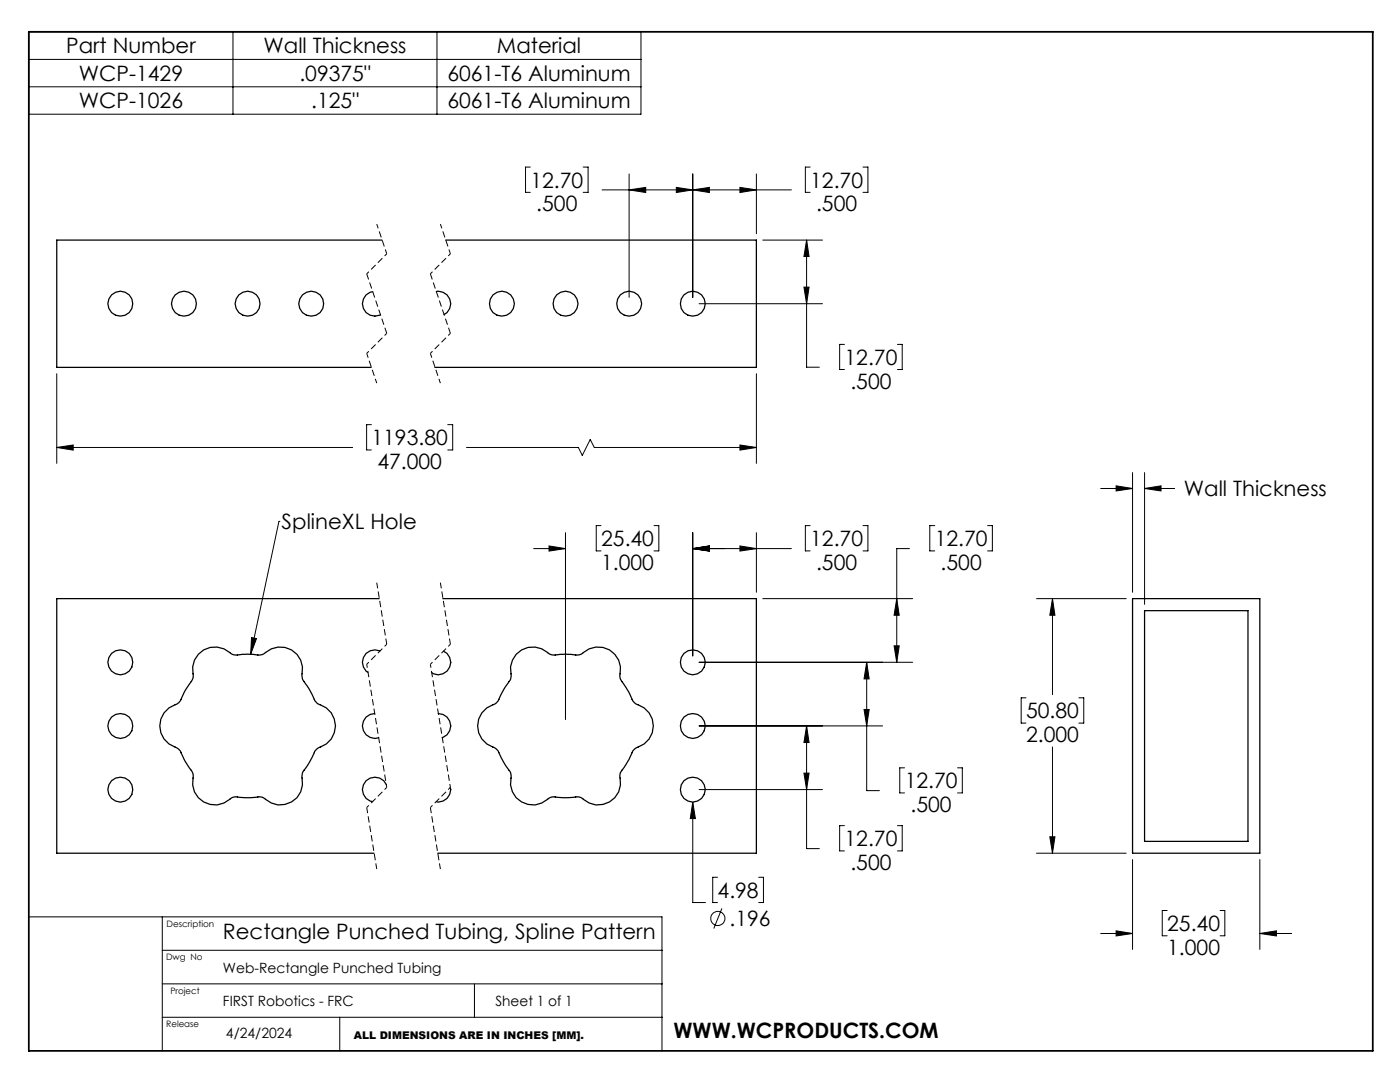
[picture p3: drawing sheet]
<svg xmlns="http://www.w3.org/2000/svg" width="279mm" height="216mm" viewBox="0 0 279 216" stroke-linecap="round" stroke-linejoin="round" font-family="sans-serif">
<g fill="none" stroke="#000" stroke-width=".25">
<path d="M74.4 58.2a2.45 2.45 0 0 0-1.9 3.2 2.45 2.45 0 0 0 3.4 1.4M76.2 47.9h-64.9v25.4h62.8M87.1 58.2a2.45 2.45 0 0 1 2.7 1.6 2.45 2.45 0 0 1-1.2 3M88.9 47.9h62.1v25.4h-64.2M75.7 119.5h-64.4v50.8h63.3M88.4 119.5h62.6v50.8h-63.7M226 119.5h25.4v50.8h-25.4zM39.6 130.6a4.8 4.8 0 0 1 6.8 0l1 .1a13.2 13.2 0 0 1 4.3 0l.8-.1a4.8 4.8 0 0 1 6.8 0 4.9 4.9 0 0 1 1 4.3 2.92 2.92 0 0 0 1 1.9l1 1.8a2.63 2.63 0 0 0 1.6 2 4.5 4.5 0 0 1 3 4.5 4.5 4.5 0 0 1-3.4 4.2 2.7 2.7 0 0 0-1.2 1.8l-1 1.8a2.53 2.53 0 0 0-1 2.4 4.5 4.5 0 0 1-2.3 4.8 4.5 4.5 0 0 1-5.3-.9 2.89 2.89 0 0 0-2.3-.1h-2.5a1.99 1.99 0 0 0-2 .4 4.5 4.5 0 0 1-5.4 .4 4.5 4.5 0 0 1-1.9-5 2.87 2.87 0 0 0-1-2l-1.1-1.8a2.63 2.63 0 0 0-1.5-2 4.5 4.5 0 0 1-3.1-4.5 4.5 4.5 0 0 1 3.4-4.1 2.96 2.96 0 0 0 1.2-1.9l1.1-1.8a2.69 2.69 0 0 0 .9-2.4v-1.3l.3-1.4zM75.8 129.9a2.47 2.47 0 0 0-3.1 1 2.47 2.47 0 0 0 .7 3.3M88.5 129.9a2.45 2.45 0 0 1 1.1 3.4 2.45 2.45 0 0 1-3.5 .9M103 130.6a4.6 4.6 0 0 1 6.6-.1 2.82 2.82 0 0 0 2.2 .1h2.1a2.48 2.48 0 0 0 2.5-.4 4.5 4.5 0 0 1 5.4-.4 4.5 4.5 0 0 1 1.9 5.1 3.4 3.4 0 0 0 1 1.9l1 1.8a2.63 2.63 0 0 0 1.6 2 4.5 4.5 0 0 1 3.1 4.5 4.5 4.5 0 0 1-3.5 4.2 2.7 2.7 0 0 0-1.2 1.8l-1 1.8a2.83 2.83 0 0 0-1 2.1 4.5 4.5 0 0 1-2.2 5.1 4.5 4.5 0 0 1-5.4-.9l-.8-.2-3.5 .1a2.82 2.82 0 0 0-2.2 .1 4.5 4.5 0 0 1-5.5 .8 4.5 4.5 0 0 1-2.1-5.1 2.76 2.76 0 0 0-1-2l-1-1.8a2.63 2.63 0 0 0-1.6-2 4.5 4.5 0 0 1-3.1-4.5 4.5 4.5 0 0 1 3.5-4.1 2.96 2.96 0 0 0 1.2-1.9l.7-1.3a4.2 4.2 0 0 0 1.3-2.4v-.2a4.5 4.5 0 0 1 1-4.1zM228.4 121.8h20.7v46.1h-20.7z"/>
<path d="M74.8 142.4a2.48 2.48 0 0 0-2.4 2.9 2.48 2.48 0 0 0 3.2 1.9M77.1 156.5a2.47 2.47 0 0 0-4.2-.5 2.47 2.47 0 0 0 1.5 3.9M87.5 142.4a2.46 2.46 0 0 1 2.4 2 2.46 2.46 0 0 1-1.6 2.8M89.9 157.2a2.35 2.35 0 0 1-2.8 2.7"/>
<circle cx="24" cy="60.6" r="2.48"/>
<circle cx="36.7" cy="60.6" r="2.48"/>
<circle cx="49.4" cy="60.6" r="2.48"/>
<circle cx="62.1" cy="60.6" r="2.48"/>
<circle cx="100.2" cy="60.6" r="2.49"/>
<circle cx="112.9" cy="60.6" r="2.49"/>
<circle cx="125.6" cy="60.6" r="2.49"/>
<circle cx="138.3" cy="60.6" r="2.49"/>
<circle cx="24" cy="132.2" r="2.48"/>
<circle cx="138.3" cy="132.2" r="2.48"/>
<circle cx="24" cy="144.9" r="2.48"/>
<circle cx="24" cy="157.6" r="2.48"/>
<circle cx="138.3" cy="157.6" r="2.48"/>
<circle cx="138.3" cy="144.9" r="2.48"/>
</g>
<g fill="none" stroke="#000" stroke-width=".2">
<path d="M5.8 6.3h122.1v16.5h-122.1zM5.8 11.9h122.1M5.8 17.3h122.1M46.5 6.3v16.5M87.2 6.3v16.5M105.8 33.3h-.9v5.1h.9M116.4 33.3h1v5.1h-1M120.2 37.9h37.7M125.6 34.7v24.6M125.6 37.9l3.3-.5v1zM135 37.4l3.3 .5-3.3 .5zM138.3 34.7v24.6"/>
<path d="M138.3 37.9l3.3-.5v1zM147.7 37.4l3.3 .5-3.3 .5zM151 34.7v11.9M161.7 33.3h-1v5.1h1M172.2 33.3h1v5.1h-1M152.2 47.9h11.9M160.4 57.3h1.1l-.5 3.3zM161 47.9v25.4h2.5M161 47.9l.5 3.3h-1.1zM11.3 74.6v17.9M139.5 60.6h24.6M151 74.6v17.9"/>
<path d="M168.5 68.7h-.9v5h.9M179.1 68.7h1v5h-1M11.3 89.3h59.1M11.3 89.3l3.3-.5v1zM74.1 84.7h-.9v5.1h.9M89.4 84.7h.9v5.1h-.9M93.1 89.3h22.3l.8 1.6 1.6-3.2 .8 1.6h32.4M147.7 88.8l3.3 .5-3.3 .5zM219.7 97.5h6.3M222.7 96.9l3.3 .6-3.3 .5zM226 94.3v23.9M228.4 94.3v26.3"/>
<path d="M228.4 97.5h6M228.4 97.5l3.3-.6v1.1zM55.7 104h.1M55.7 104l-5.7 26.6M106.5 109.5h6.4M109.6 108.9l3.3 .6-3.3 .5zM112.9 106.3v37.3M119.9 104.9h-.9v5h.9M130.5 104.9h1v5h-1M138.3 106.3v24.6M138.3 109.5h19.6M138.3 109.5l3.3-.6v1.1z"/>
<path d="M147.7 108.9l3.3 .6-3.3 .5zM151 106.3v11.9M152.2 119.5h29.9M161.7 104.9h-1v5h1M172.2 104.9h1v5h-1M179 119.5l.5 3.3h-1.1zM181.5 109.5h-2.5v22.7M186.5 104.9h-.9v5h.9M197.1 104.9h.9v5h-.9M206.9 119.5h17.9M210 119.5l.5 3.3h-1zM210 119.5v19.1"/>
<path d="M50.2 127.2l1 .2-1.2 3.2zM139.5 132.2h42.6M173 132.2v25.6h2.5M173 132.2l.5 3.3h-1.1zM178.4 128.9h1.1l-.5 3.3zM204.8 139.2h-1v5.1h1M215.3 139.2h1v5.1h-1M139.5 144.9h36.6M139.5 157.6h24.6M160.4 154.3h1.1l-.5 3.3zM161 144.9v24.4h2.5M161 144.9l.5 3.3h-1.1z"/>
<path d="M172.4 141.6h1.1l-.5 3.3zM180.5 153.2h-.9v5h.9M191.1 153.2h1v5h-1M210 149v21.3M138.3 160.1v20h2.5M138.3 160.1l.5 3.2h-1zM143.2 175h-1v5.1h1M151.4 175h1v5.1h-1M168.5 164.7h-.9v5.1h.9M179.1 164.7h1v5.1h-1M206.9 170.3h17.9M209.5 167h1l-.5 3.3z"/>
<path d="M226 171.5v17.9M251.4 171.5v17.9M5.8 183h126.3v26.7M32.4 196.3h99.7M32.4 189.6h99.7M32.4 183v26.7M94.7 196.3v6.7M144.1 181.3l-1.6 4M219.7 186.3h6.3M222.7 185.7l3.3 .6-3.3 .5zM232.9 181.7h-.9v5h.9M243.5 181.7h.9v5h-.9"/>
<path d="M251.4 186.3l3.3-.6v1.1zM251.4 186.3h6.4M32.4 203h99.7M67.8 203v6.7"/>
<circle cx="143.3" cy="183.3" r="1.41"/>
</g>
<path d="M73.2 54.6l4 11.9M85.9 54.6l4 11.9M75.2 116.3l2 12.3M87.9 116.3l2 12.3M73.2 161.1l2 12.3M85.9 161.1l2 12.3" fill="none" stroke="#000" stroke-width=".2" stroke-dasharray="1.3 .6" stroke-dashoffset=".1" stroke-linecap="butt"/>
<path d="M77.2 50.6l-4 4M89.9 50.6l-4 4M77.2 66.5l-4 4M89.9 66.5l-4 4M77.2 128.6l-4 4M89.9 128.6l-4 4M77.2 157.1l-4 4M89.9 157.1l-4 4" fill="none" stroke="#000" stroke-width=".2" stroke-dasharray="1.3 .6" stroke-dashoffset=".7" stroke-linecap="butt"/>
<path d="M73.2 132.6l4 24.5M85.9 132.6l4 24.5" fill="none" stroke="#000" stroke-width=".2" stroke-dasharray="1.3 .6" stroke-dashoffset=".6" stroke-linecap="butt"/>
<path d="M75.2 44.7l2 5.9M87.9 44.7l2 5.9M73.2 70.5l2 6M85.9 70.5l2 6" fill="none" stroke="#000" stroke-width=".2" stroke-dasharray="1.3 .6" stroke-dashoffset=".4" stroke-linecap="butt"/>
<path d="M5.8 6.3h268.2v203.4h-268.2z" fill="none" stroke="#000" stroke-width=".35"/>
<g fill="#000">
<path d="M50.2 127.2l1 .2-1.2 3.2z"/>
<path d="M138.3 109.5l3.3-.6v1.1zM147.7 108.9l3.3 .6-3.3 .5zM178.4 128.9h1.1l-.5 3.3zM179 119.5l.5 3.3h-1.1zM173 132.2l.5 3.3h-1.1zM172.4 141.6h1.1l-.5 3.3zM160.4 154.3h1.1l-.5 3.3zM161 144.9l.5 3.3h-1.1zM138.3 160.1l-.5 3.2h1zM138.3 109.5l3.3-.6v1.1zM109.6 108.9l3.3 .6-3.3 .5zM135 37.4l3.3 .5-3.3 .5zM125.6 37.9l3.3-.5v1zM138.3 37.9l3.3-.5v1zM147.7 37.4l3.3 .5-3.3 .5zM160.4 57.3h1.1l-.5 3.3zM161 47.9l.5 3.3h-1.1zM147.7 88.8l3.3 .5-3.3 .5zM11.3 89.3l3.3-.5v1zM228.4 97.5l3.3-.6v1.1zM222.7 96.9l3.3 .6-3.3 .5zM210 119.5l.5 3.3h-1zM209.5 167h1l-.5 3.3zM222.7 185.7l3.3 .6-3.3 .5zM251.4 186.3l3.3-.6v1.1z"/>
</g>
<g font-size="4.2">
<text x="13.2" y="10.6">Part Number</text>
<text x="52.6" y="10.6">Wall Thickness</text>
<text x="99.2" y="10.6">Material</text>
<text x="15.7" y="16.1">WCP-1429</text>
<text x="59.8" y="16.1">.09375&quot;</text>
<text x="89.3" y="16.1">6061-T6 Aluminum</text>
<text x="15.7" y="21.6">WCP-1026</text>
<text x="62.1" y="21.6">.125&quot;</text>
<text x="89.3" y="21.6">6061-T6 Aluminum</text>
<text x="105.9" y="37.4">12.70</text>
<text x="161.7" y="37.4">12.70</text>
<text x="107" y="42.2">.500</text>
<text x="162.9" y="42.2">.500</text>
<text x="168.6" y="72.8">12.70</text>
<text x="169.7" y="77.6">.500</text>
<text x="74.1" y="88.8">1193.80</text>
<text x="75.3" y="93.6">47.000</text>
<text x="236.3" y="99">Wall Thickness</text>
<text x="56.2" y="105.6">SplineXL Hole</text>
<text x="120" y="109">25.40</text>
<text x="120" y="113.7">1.000</text>
<text x="161.7" y="109">12.70</text>
<text x="162.9" y="113.7">.500</text>
<text x="186.6" y="109">12.70</text>
<text x="187.7" y="113.7">.500</text>
<text x="204.8" y="143.3">50.80</text>
<text x="204.8" y="148.1">2.000</text>
<text x="180.6" y="157.3">12.70</text>
<text x="181.7" y="162">.500</text>
<text x="168.6" y="168.9">12.70</text>
<text x="169.7" y="173.6">.500</text>
<text x="143.2" y="179.2">4.98</text>
<text x="145.6" y="184.9">.196</text>
<text x="232.9" y="185.8">25.40</text>
<text x="44.5" y="187.3">Rectangle Punched Tubing, Spline Pattern</text>
<text x="232.9" y="190.5">1.000</text>
<text x="134.4" y="207.1">WWW.WCPRODUCTS.COM</text>
</g>
<g font-size="2.8">
<text x="44.5" y="194.1">Web-Rectangle Punched Tubing</text>
<text x="44.5" y="200.7">FIRST Robotics - FRC</text>
<text x="98.9" y="200.7">Sheet 1 of 1</text>
<text x="45.1" y="207.1">4/24/2024</text>
</g>
<text font-size="2.1" x="70.6" y="207.2">ALL DIMENSIONS ARE IN INCHES [MM].</text>
<g font-size="1.8">
<text x="33.2" y="185">Description</text>
<text x="33.2" y="191.5">Dwg No</text>
<text x="34" y="198.4">Project</text>
<text x="33.2" y="204.9">Release</text>
</g>
</svg>
